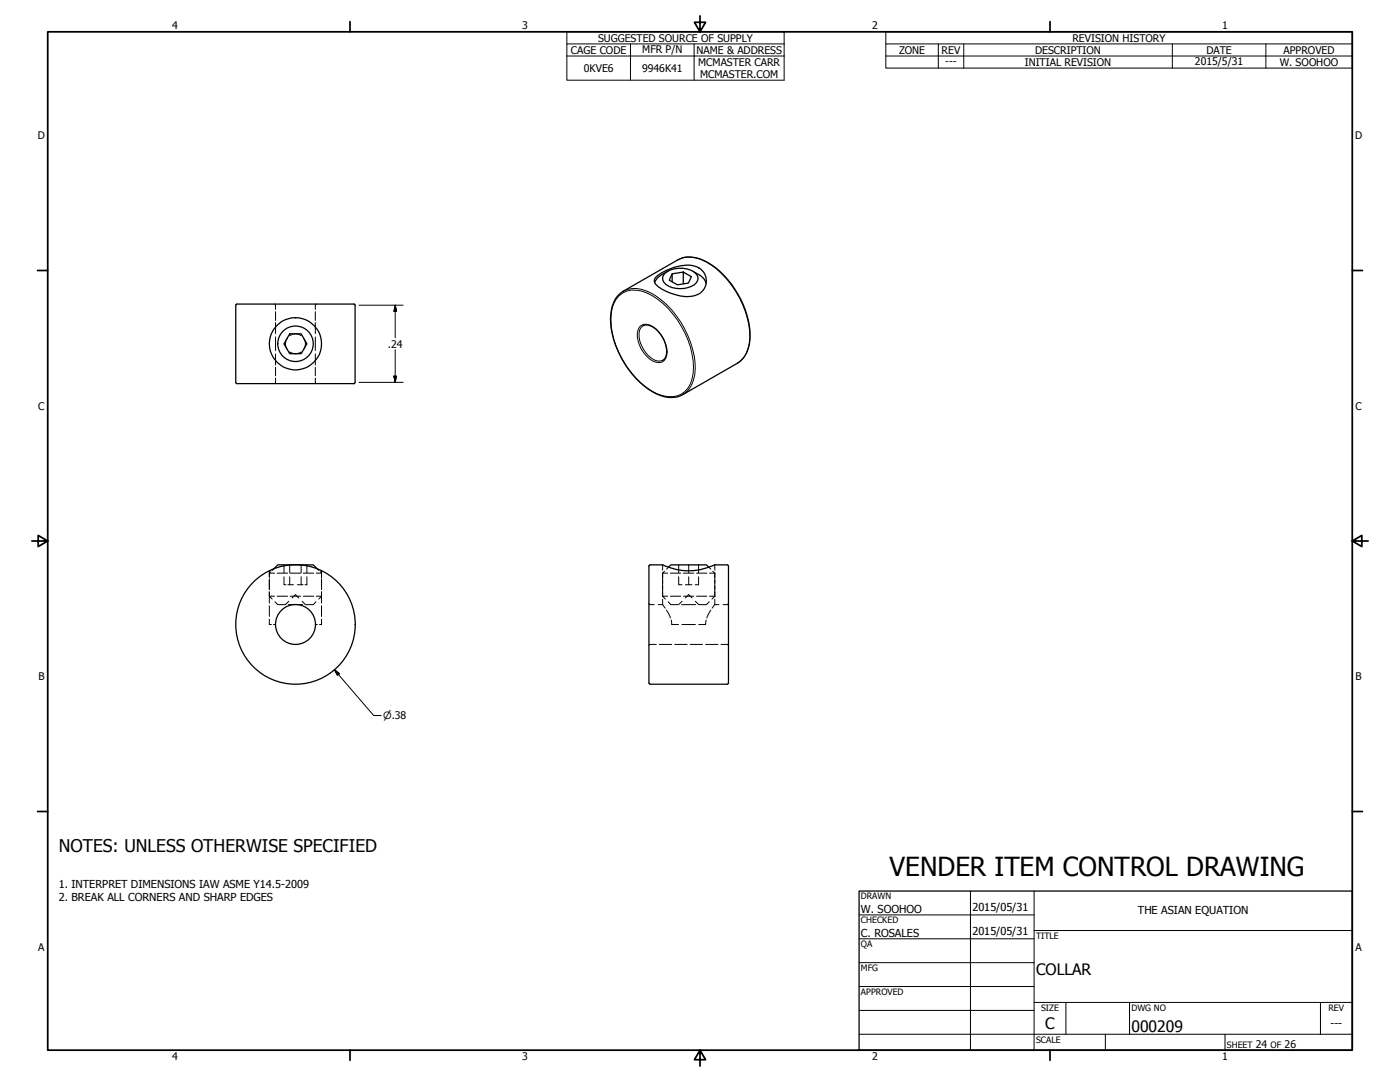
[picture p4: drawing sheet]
<svg xmlns="http://www.w3.org/2000/svg" width="559mm" height="432mm" viewBox="0 0 559 432" stroke-linecap="round" stroke-linejoin="round" font-family="sans-serif">
<!-- layer: Visible (ANSI) -->
<g fill="none" stroke="#000" stroke-width=".51">
<path d="M265.5 109a10.2 10.2 0 0 1 12.2 .2 3.1 3.1 0 0 1-1.8 5.1 9.8 9.8 0 0 1-10.9-1.7 2.64 2.64 0 0 1 .5-3.6zM266.5 108.3a9.1 9.1 0 0 0-5.2 4.5M268.3 109.3l4.4-.7 3.3 1.8-1.2 2.6-4.4 .7-3.3-1.9zM268.3 109.3v3.2M272.7 108.6v4.7M276.5 108.3a8.5 8.5 0 0 1 5.4 4.8M115.6 133.2h4.6l2.3 4-2.3 4h-4.6l-2.3-4zM141.7 152.6v-30.8l-.2-.4-46.9-.1-.4 .3-.1 31 .2 .4 47 .1 .4-.5M109.2 227.1l1.7-1.7h14.1l1.7 1.7M259.5 225.4h5a24.3 24.3 0 0 0 20.8 0h5l.5 .5v46.6M259.5 225.4l-.5 .5v46.6M266.8 226.3l1-.9h14.1l1 .9"/>
<path d="M259 272.6l.5 .4h30.8l.5-.4"/>
<circle cx="118" cy="137.2" r="7.1"/>
<circle cx="118" cy="137.2" r="10.4"/>
<circle cx="117.9" cy="249.2" r="23.8"/>
<circle cx="118" cy="249.2" r="8"/>
</g>
<!-- layer: Hidden (ANSI) -->
<g fill="none" stroke="#000" stroke-width=".4">
<path d="M109.5 121.3l.2 .1M109.9 121.6l.1 1.9M110 124.4v3.5M110 128.7v4.5M110 134.5v5.4M114.7 134.9a4 4 0 0 0 0 4.7M115.6 134a4 4 0 0 1 4.7 0M121.2 134.9a4 4 0 0 1 0 4.7M125.9 124.4v3.5M125.9 128.7v4.5M125.9 134.5v5.4M126 121.6l-.1 1.9"/>
<path d="M126.4 121.3l-.3 .1M109.7 153l-.2 .1M110 141.2v4.5M110 146.6v3.4M110 150.9l-.1 1.9M115.6 140.5a4 4 0 0 0 4.7 0M125.9 141.2v4.5M125.9 146.6v3.4M125.9 150.9l.1 1.9M126.1 153l.3 .1M107.5 227.8v2.8M107.5 231v4.3"/>
<path d="M107.5 236.1v4.6M108.1 228.2l-.6 .5h2.1M109.2 227.1l-.6 .5M109.6 237.9h-2.1l1.1 1.2M110.6 228.7h4.2M110.6 237.9h4.2M113.3 230.2v3.2h.8M113.3 225.4v3.2M114.9 233.4h.7M115.3 240l-1.4 1.3M115.6 230.2v3.2h1.6M115.6 225.4v3.2"/>
<path d="M115.8 228.7h4.2M115.8 237.9h4.2M116.6 238.6l1.3-1.3 1.4 1.3M118.7 233.4h1.5M120.2 230.2v3.2h.8M120.2 225.4v3.2M120.6 240l1.3 1.3M121 228.7h4.2M121 237.9h4.2M122.5 225.4v3.2M122.5 230.2v3.2h-.8M126.2 237.9h2.1l-1 1.2"/>
<path d="M126.7 227.1l.6 .5M127.8 228.2l.5 .5h-2.1M128.3 227.8v2.8M128.3 231v4.3M128.3 236.1v4.6M264.5 225.4v2.1M264.5 228.6v9.5M264.5 239.1v2.2M265.2 228l-.7 .7h2M266.5 237.9h-2l1.1 1.2M266.8 226.3l-.7 .8M267.6 228.7h4.1"/>
<path d="M267.6 237.9h4.1M270.9 230.2v3.2h1.3M270.9 225.4v3.2M272.2 240l-1.3 1.3M272.8 228.7h4.1M272.8 237.9h4.1M273.6 233.4h1.3M273.6 238.6l1.3-1.3 1.3 1.3M274.9 230.2v3.2h1.3M274.9 225.4v3.2M277.6 240l1.3 1.3M278 228.7h4.1"/>
<path d="M278 237.9h4.1M278.8 230.2v3.2h-1.3M278.8 225.4v3.2M282.9 226.3l.8 .8M283.2 237.9h2.1l-1.1 1.2M284.5 228l.8 .7h-2.1M285.3 225.4v2.1M285.3 228.6v9.5M285.3 239.1v2.2M107.5 247.1v2.1h.8M107.5 241.7v4.3M109.2 249.2h.8"/>
<path d="M109.7 240.2l1.2 1.1h2.8M115.1 241.3h5.7M125.9 249.2h.8M126.1 240.2l-1.1 1.1h-2.8M128.3 247.1v2.1h-.8M128.3 241.7v4.3M259 240.8l.1 .2M259.1 257.4l-.1 .2M259.3 241.2l1.8 .1M261.9 257.2h-2.6M262.8 241.3h1.7M263.1 257.2h5"/>
<path d="M264.5 241.3l1 1.4M266 243.5l1.6 3.1M266.7 240.2l1.1 1.1h2.8M267.9 247.5l.2 1.7h2.7M269.3 257.2h5M272 241.3h5.7M272.2 249.2h5.4M275.5 257.2h4.9M281.6 257.2h5M281.9 247.5l-.3 1.7h-2.7M283.1 240.2l-1.2 1.1h-2.8M283.7 243.5l-1.6 3.1"/>
<path d="M285.3 241.3l-1.1 1.4M285.3 241.3h1.7M287.8 257.2h2.7M290.5 241.2l-1.9 .1M290.6 257.4l.2 .2M290.8 240.8l-.2 .2"/>
</g>
<!-- layer: Visible Narrow (ANSI) -->
<path d="M247.2 117.9a9.8 9.8 0 0 1 11-1 35.2 35.2 0 0 1 18.5 32.1 9.4 9.4 0 0 1-8.2 9.3 17.3 17.3 0 0 1-12.5-5.3 36.6 36.6 0 0 1-12.2-25.4 12.9 12.9 0 0 1 3.4-9.7zM248.8 116.2a11.6 11.6 0 0 1 11.4 .9 36.8 36.8 0 0 1 17.3 30.1 11.5 11.5 0 0 1-5 10.3M270.6 103.7a11.6 11.6 0 0 1 11.3 .9 37 37 0 0 1 17.4 30.1 11.7 11.7 0 0 1-5 10.3M255.2 130.6a3.2 3.2 0 0 1 4.1-.9 12.4 12.4 0 0 1 6.8 12.2 3.4 3.4 0 0 1-5.4 2.2 12.1 12.1 0 0 1-6-12.5zM256.7 130a6.1 6.1 0 0 0-.8 7.5 10.3 10.3 0 0 0 6.6 6.6l2.1-.3" fill="none" stroke="#000" stroke-width=".4"/>
<path d="M246.6 118l2.2-1.8 21.8-12.5a12.3 12.3 0 0 1 12.1 1.1 36.6 36.6 0 0 1 16.6 30.9 11.8 11.8 0 0 1-5 9.3l-21.8 12.5a11.9 11.9 0 0 1-12.1-1.2 36.9 36.9 0 0 1-16.8-29 14.1 14.1 0 0 1 3-9.3zM261.9 110.5a20.5 20.5 0 0 1 14.5-4.5 6.2 6.2 0 0 1 5.5 6.6 6.2 6.2 0 0 1-6.4 5.7 18 18 0 0 1-14.2-5.5 2 2 0 0 1 .6-2.3zM256.7 130a5.4 5.4 0 0 1 5.9 2.1 10.8 10.8 0 0 1 3.1 10.4l-1.1 1.3" fill="none" stroke="#000" stroke-width=".51"/>
<!-- layer: Border (ANSI) -->
<g fill="none" stroke="#000" stroke-width=".7">
<path d="M19 12.7h520.8v406.4h-520.8zM139.7 8.6v4.1M279.4 6.3v6.4l-2.2-3.8h4.4l-2.2 3.8M419.1 8.6v4.1M15 107.9h4M539.8 107.9h4M12.7 215.9h6.3l-3.8-2.2v4.4l3.8-2.2M539.8 215.9l3.8 2.2v-4.4l-3.8 2.2h6.3M15 323.8h4M539.8 323.8h4M139.7 419.1v4.1M279.4 419.1l2.2 3.8h-4.4l2.2-3.8v6.3"/>
<path d="M419.1 419.1v4.1"/>
</g>
<!-- layer: Title (ANSI) -->
<g fill="none" stroke="#000" stroke-width=".4">
<path d="M387.3 355.6v63.5M412.7 355.6v63.5M342.9 365.1h69.8M342.9 374.6h69.8M412.7 371.3h127.1M342.9 384.2h69.8M342.9 393.7h69.8M342.9 412.7h196.9M342.9 403.2h69.8M412.7 400h127.1M425.4 400v12.7M441.2 412.7v6.4"/>
<path d="M450.8 400v12.7M488.9 412.7v6.4M527 400v12.7"/>
</g>
<path d="M342.9 355.6h196.9v63.5h-196.9z" fill="none" stroke="#000" stroke-width=".51"/>
<!-- layer: Symbol (ANSI) -->
<g fill="none" stroke="#000" stroke-width=".4">
<path d="M226.3 17.5v-4.8h86.7v4.8M251.7 17.5v14.5M277.1 17.5v14.5M313 17.5h-86.7v4.9M313 17.5v14.5h-86.7v-9.6M353.6 17.5v-4.8h186.2v4.8M374.5 17.5v9.7M384.7 17.5v9.7M467.9 17.5v9.7M505.3 17.5v9.7M539.8 17.5h-186.2v4.9M539.8 17.5v9.7h-186.2v-4.8"/>
<path d="M226.3 22.4h86.7M353.6 22.4h186.2"/>
</g>
<!-- layer: Dimension (ANSI) -->
<path d="M143.3 121.8h17.6M157.7 121.8l.5 2.5h-1zM157.7 121.8v13M157.7 139.6v13M143.3 152.6h17.6M157.2 150.1h1l-.5 2.5zM133.5 267.3l1.9 1.6-.7 .6zM133.5 267.3l15.7 18.3h2.9" fill="none" stroke="#000" stroke-width=".4"/>
<path d="M157.7 121.8l.5 2.5zM157.7 121.8l.5 2.5h-1zM157.2 150.1l.5 2.5zM157.2 150.1h1l-.5 2.5zM133.5 267.3l1.9 1.6zM133.5 267.3l1.9 1.6-.7 .6z" fill="#000" stroke="#000" stroke-width=".4"/>
<text font-size="10.5" x="355" y="349.4">VENDER ITEM CONTROL DRAWING</text>
<text font-size="7" x="23.5" y="340">NOTES: UNLESS OTHERWISE SPECIFIED</text>
<g font-size="6.3">
<text x="413.5" y="389.1">COLLAR</text>
<text x="417.2" y="410.6">C</text>
<text x="451.6" y="411.9">000209</text>
</g>
<g font-size="4.4">
<text x="23.5" y="354.4">1. INTERPRET DIMENSIONS IAW ASME Y14.5-2009</text>
<text x="23.5" y="359.6">2. BREAK ALL CORNERS AND SHARP EDGES</text>
<text x="343.7" y="364.3">W. SOOHOO</text>
<text x="388.1" y="363.7">2015/05/31</text>
<text x="454.2" y="364.7">THE ASIAN EQUATION</text>
<text x="343.7" y="373.8">C. ROSALES</text>
<text x="388.1" y="373.2">2015/05/31</text>
<text x="531.1" y="409.7">---</text>
</g>
<g font-size="4.2">
<text x="68.7" y="11.7">4</text>
<text x="208.4" y="11.7">3</text>
<text x="348.1" y="11.7">2</text>
<text x="487.8" y="11.7">1</text>
<text x="238.7" y="16.6">SUGGESTED SOURCE OF SUPPLY</text>
<text x="428.1" y="16.6">REVISION HISTORY</text>
<text x="227.9" y="21.5">CAGE CODE</text>
<text x="256.3" y="21.2">MFR P/N</text>
<text x="277.9" y="21.5">NAME &amp; ADDRESS</text>
<text x="358.8" y="21.5">ZONE</text>
<text x="375.9" y="21.5">REV</text>
<text x="413.1" y="21.5">DESCRIPTION</text>
<text x="481.5" y="21.5">DATE</text>
<text x="512.3" y="21.5">APPROVED</text>
<text x="233" y="28.7">0KVE6</text>
<text x="256.3" y="28.7">9946K41</text>
<text x="278.6" y="26.3">MCMASTER CARR</text>
<text x="377.3" y="26.1">---</text>
<text x="409" y="26.3">INITIAL REVISION</text>
<text x="476.9" y="26">2015/5/31</text>
<text x="510.8" y="26.3">W. SOOHOO</text>
<text x="279.5" y="31.1">MCMASTER.COM</text>
<text x="15.1" y="55.5">D</text>
<text x="540.9" y="55.5">D</text>
<text x="154.8" y="138.7">.24</text>
<text x="15.2" y="163.4">C</text>
<text x="541" y="163.4">C</text>
<text x="15.3" y="271.4">B</text>
<text x="541.1" y="271.4">B</text>
<text x="15.2" y="379.3">A</text>
<text x="541" y="379.3">A</text>
<text x="501.3" y="418.3">24</text>
<text x="512.8" y="418.3">26</text>
<text x="68.7" y="423.2">4</text>
<text x="208.4" y="423.2">3</text>
<text x="348.1" y="423.2">2</text>
<text x="487.8" y="423.2">1</text>
</g>
<text font-size="4" x="153" y="287">⌀.38</text>
<g font-size="3.5">
<text x="343.7" y="358.9">DRAWN</text>
<text x="343.7" y="368.5">CHECKED</text>
<text x="413.5" y="374.6">TITLE</text>
<text x="343.7" y="378">QA</text>
<text x="343.7" y="387.5">MFG</text>
<text x="343.7" y="397.1">APPROVED</text>
<text x="415.5" y="403.4">SIZE</text>
<text x="451.6" y="403.4">DWG NO</text>
<text x="530.3" y="403.4">REV</text>
<text x="413.5" y="416.1">SCALE</text>
<text x="489.7" y="418.3">SHEET</text>
<text x="507.2" y="418.3">OF</text>
</g>
</svg>
